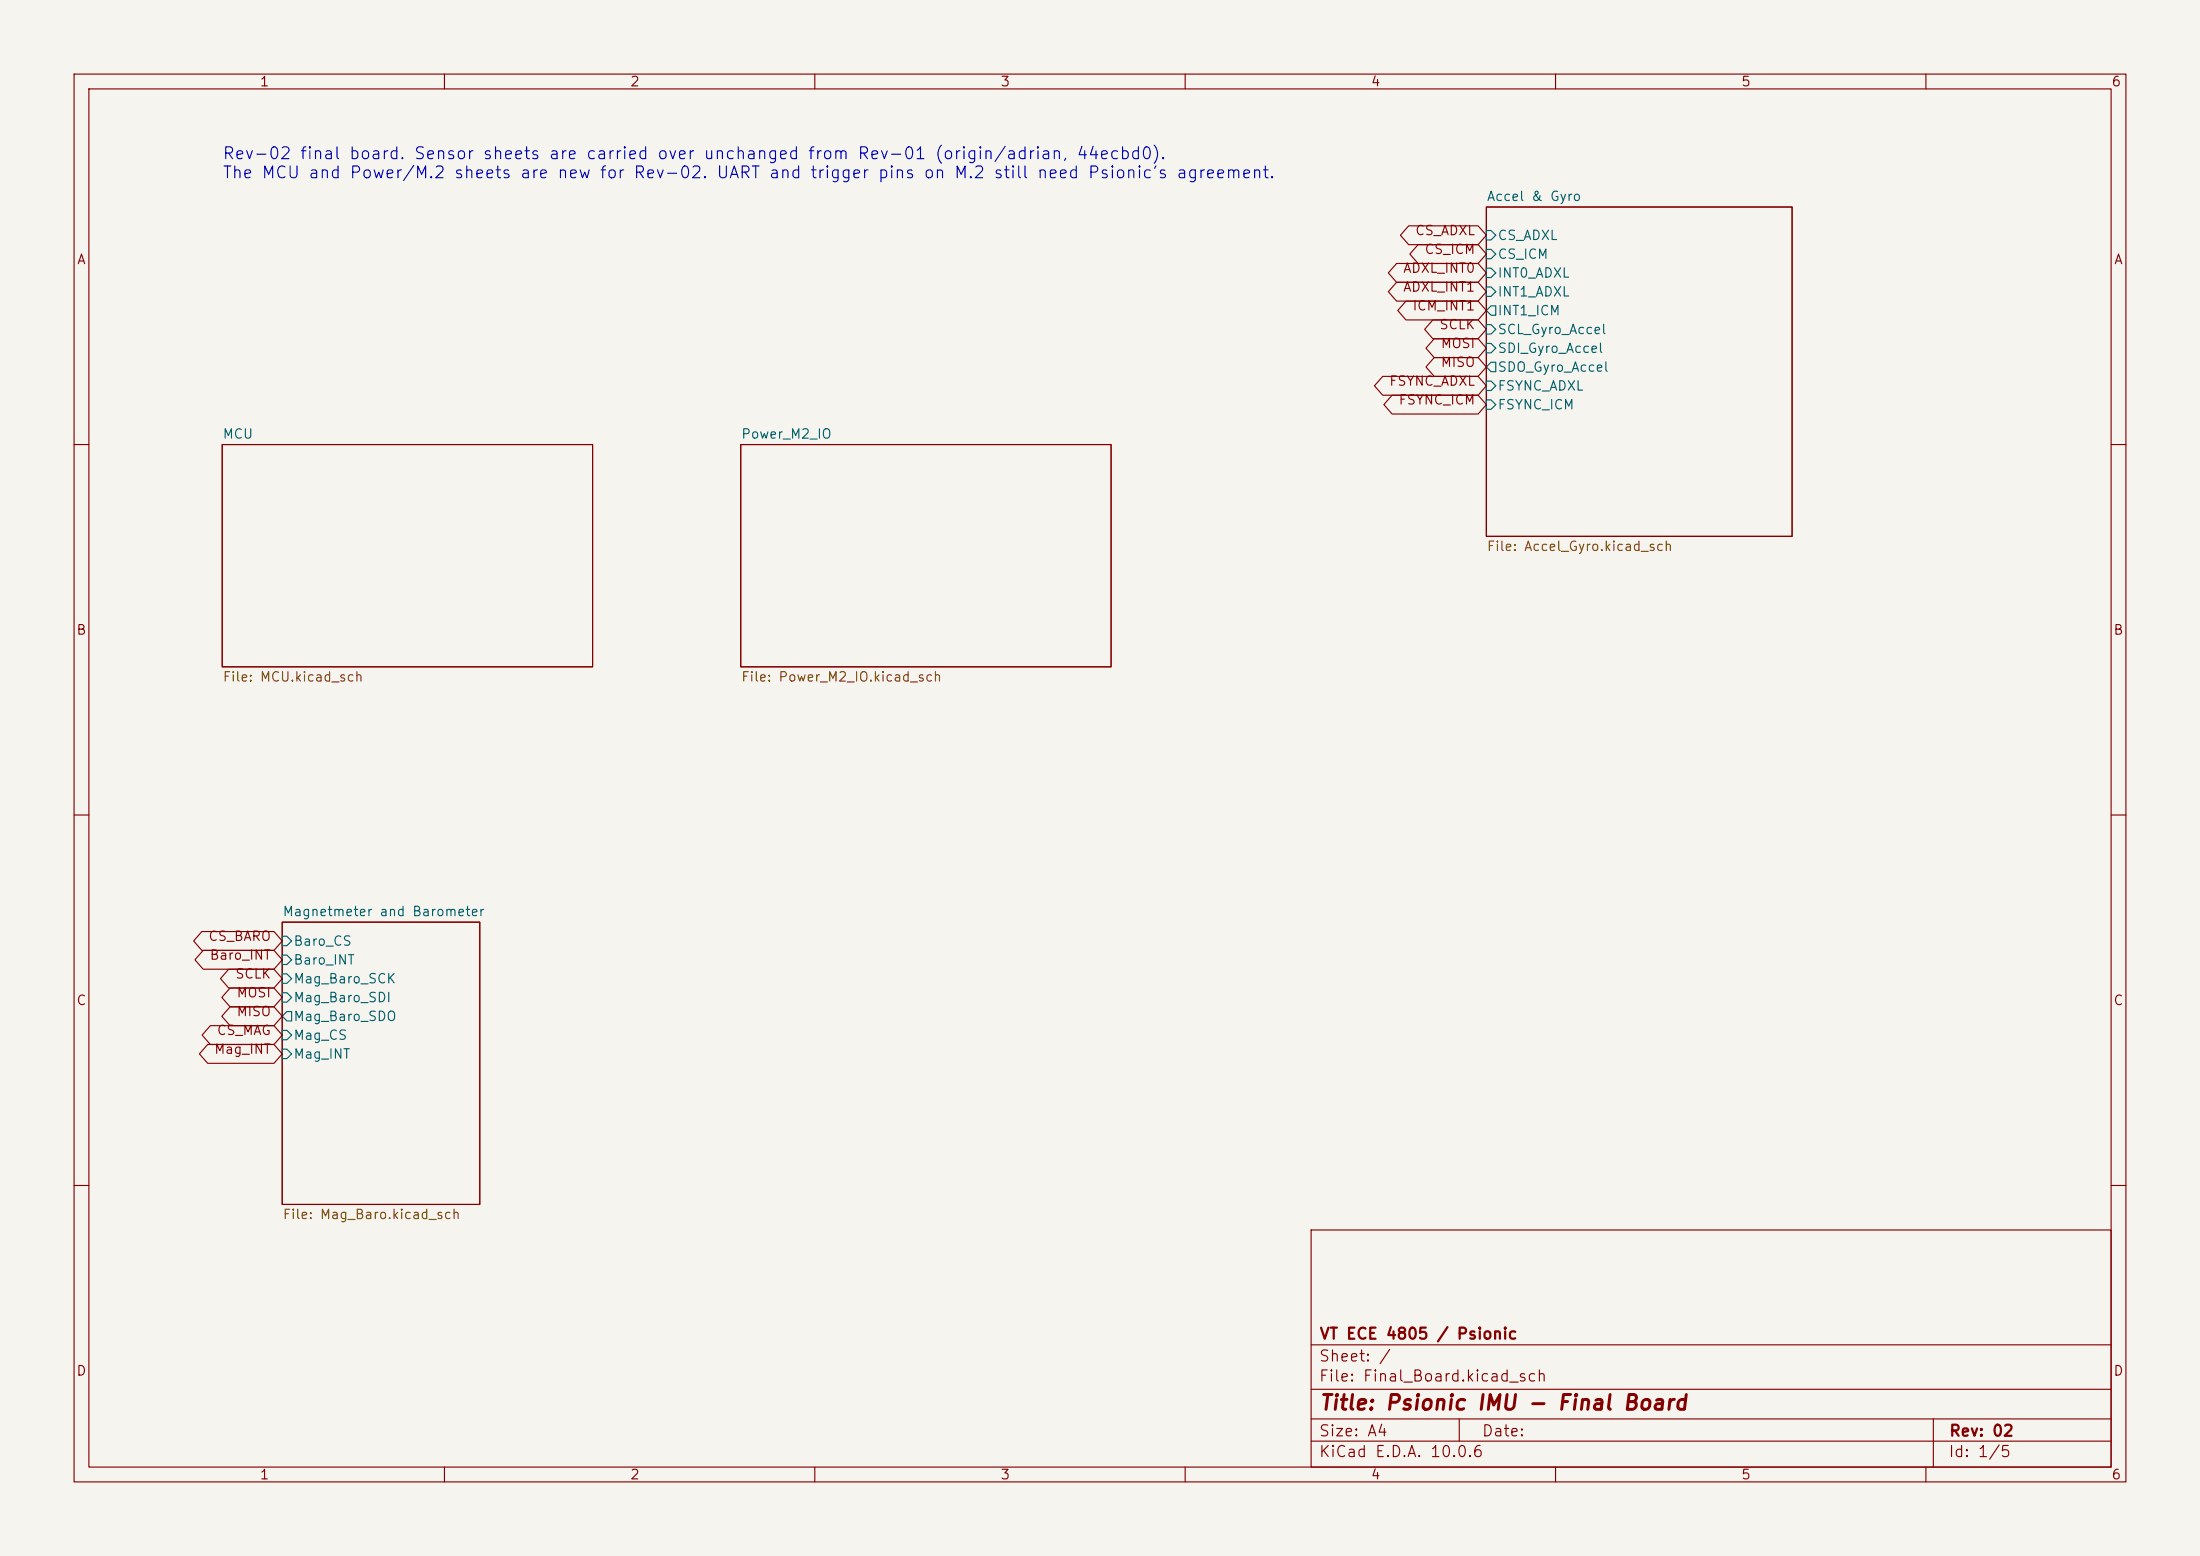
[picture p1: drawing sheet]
<svg xmlns="http://www.w3.org/2000/svg" width="297mm" height="210mm" viewBox="0 0 297 210" stroke-linecap="round" stroke-linejoin="round" font-family="sans-serif">
<path d="M0 0h297v210h-297z" fill="#f5f4ef" stroke="#f5f4ef" stroke-width=".14"/>
<g fill="none" stroke="#840000" stroke-width=".15">
<path d="M10 10h277v190h-277zM12 12h273v186h-273zM60 10v2M110 10v2M160 10v2M210 10v2M260 10v2M188.5 35.6h11l1.2 1.2-1.2 1.3h-11l-1.1-1.3zM188.5 38.1h11l1.2 1.3-1.2 1.2h-11l-1.1-1.2zM190.2 30.5h9.3l1.2 1.3-1.2 1.2h-9.3l-1.1-1.2zM191.4 33h8.1l1.2 1.3-1.2 1.3h-8.1l-1.1-1.3zM200.7 27.9h41.2v44.5h-41.2z"/>
<path d="M30 60h50v30h-50zM100 60h50v30h-50zM186.7 50.8h12.8l1.2 1.3-1.2 1.2h-12.8l-1.1-1.2zM187.9 53.3h11.6l1.2 1.3-1.2 1.3h-11.6l-1.1-1.3zM189.8 40.6h9.7l1.2 1.3-1.2 1.3h-9.7l-1.1-1.3zM193.4 43.2h6.1l1.2 1.3-1.2 1.2h-6.1l-1.1-1.2zM193.6 45.7h5.9l1.2 1.3-1.2 1.3h-5.9l-1.1-1.3zM193.6 48.3h5.9l1.2 1.2-1.2 1.3h-5.9l-1.1-1.3zM10 60h2M285 60h2M10 110h2M285 110h2"/>
<path d="M27.2 125.7h9.8l1.1 1.3-1.1 1.3h-9.8l-1.1-1.3zM27.4 128.3h9.6l1.1 1.2-1.1 1.3h-9.6l-1.1-1.3zM28.4 138.4h8.6l1.1 1.3-1.1 1.3h-8.6l-1.1-1.3zM30.9 130.8h6.1l1.1 1.3-1.1 1.3h-6.1l-1.1-1.3zM31.1 133.3h5.9l1.1 1.3-1.1 1.3h-5.9l-1.2-1.3zM31.1 135.9h5.9l1.1 1.3-1.1 1.2h-5.9l-1.2-1.2zM38.1 124.5h26.7v38.1h-26.7zM28 141h9l1.1 1.2-1.1 1.3h-9l-1.1-1.3zM10 160h2M177 166h108v32h-108zM285 160h2M60 198v2"/>
<path d="M110 198v2M160 198v2M177 194.5h108M177 191.5h108M177 187.5h108M177 181.5h108M197 191.5v3M210 198v2M260 198v2M261 191.5v6.5"/>
</g>
<g fill="none" stroke="#006464" stroke-width=".15">
<path d="M200.7 31.1h.6l.6 .7-.6 .6h-.6zM200.7 33.7h.6l.6 .6-.6 .6h-.6zM200.7 36.2h.6l.6 .6-.6 .7h-.6zM200.7 38.7h.6l.6 .7-.6 .6h-.6zM200.7 43.8h.6l.6 .7-.6 .6h-.6zM200.7 46.4h.6l.6 .6-.6 .6h-.6zM200.7 51.4h.6l.6 .7-.6 .6h-.6zM200.7 54h.6l.6 .6-.6 .6h-.6zM201.3 41.3h.6v1.2h-.6l-.6-.6zM201.3 48.9h.6v1.3h-.6l-.6-.7zM38.1 126.4h.6l.7 .6-.7 .6h-.6zM38.1 128.9h.6l.7 .6-.7 .7h-.6z"/>
<path d="M38.1 131.4h.6l.7 .7-.7 .6h-.6zM38.1 134h.6l.7 .6-.7 .7h-.6zM38.1 139.1h.6l.7 .6-.7 .6h-.6zM38.7 136.5h.7v1.3h-.7l-.6-.6zM38.1 141.6h.6l.7 .6-.7 .7h-.6z"/>
</g>
<text font-size="2" fill="#840000" x="178" y="190.8">Title: Psionic IMU - Final Board</text>
<g font-size="1.6" fill="#0000c2">
<text x="29.9" y="21.9">Rev-02 final board. Sensor sheets are carried over unchanged from Rev-01 (origin/adrian, 44ecbd0).</text>
<text x="29.9" y="24.5">The MCU and Power/M.2 sheets are new for Rev-02. UART and trigger pins on M.2 still need Psionic's agreement.</text>
</g>
<g font-size="1.5" fill="#840000">
<text x="178" y="184.1">Sheet: /</text>
<text x="178" y="181.1">VT ECE 4805 / Psionic</text>
<text x="178" y="186.8">File: Final_Board.kicad_sch</text>
<text x="178" y="197">KiCad E.D.A. 10.0.6</text>
<text x="178" y="194.2">Size: A4</text>
<text x="200" y="194.2">Date:</text>
<text x="263" y="197">Id: 1/5</text>
<text x="263" y="194.2">Rev: 02</text>
</g>
<g font-size="1.3" fill="#840000">
<text x="35" y="12">1</text>
<text x="85" y="12">2</text>
<text x="135" y="12">3</text>
<text x="185" y="12">4</text>
<text x="235" y="12">5</text>
<text x="285" y="12">6</text>
<text x="10.3" y="36">A</text>
<text x="191" y="32.1">CS_ADXL</text>
<text x="192.2" y="34.6">CS_ICM</text>
<text x="285.3" y="36">A</text>
<text x="189.3" y="37.1">ADXL_INT0</text>
<text x="189.3" y="39.7">ADXL_INT1</text>
<text x="190.6" y="42.2">ICM_INT1</text>
<text x="194.2" y="44.8">SCLK</text>
<text x="194.4" y="47.3">MOSI</text>
<text x="187.5" y="52.4">FSYNC_ADXL</text>
<text x="194.4" y="49.8">MISO</text>
<text x="188.7" y="54.9">FSYNC_ICM</text>
<text x="10.2" y="86">B</text>
<text x="285.2" y="86">B</text>
<text x="28" y="127.3">CS_BARO</text>
<text x="28.2" y="129.9">Baro_INT</text>
<text x="10.2" y="136">C</text>
<text x="31.7" y="132.4">SCLK</text>
<text x="31.8" y="134.9">MOSI</text>
<text x="31.8" y="137.5">MISO</text>
<text x="285.2" y="136">C</text>
<text x="28.8" y="142.6">Mag_INT</text>
<text x="29.2" y="140">CS_MAG</text>
<text x="10.2" y="186">D</text>
<text x="285.2" y="186">D</text>
<text x="35" y="200">1</text>
<text x="85" y="200">2</text>
<text x="135" y="200">3</text>
<text x="185" y="200">4</text>
<text x="235" y="200">5</text>
<text x="285" y="200">6</text>
</g>
<g font-size="1.3" fill="#006464">
<text x="200.6" y="27.4">Accel &amp; Gyro</text>
<text x="202.1" y="32.7">CS_ADXL</text>
<text x="202.1" y="35.3">CS_ICM</text>
<text x="202.1" y="37.8">INT0_ADXL</text>
<text x="202.1" y="40.3">INT1_ADXL</text>
<text x="202.1" y="42.9">INT1_ICM</text>
<text x="202.1" y="45.4">SCL_Gyro_Accel</text>
<text x="202.1" y="48">SDI_Gyro_Accel</text>
<text x="202.1" y="50.5">SDO_Gyro_Accel</text>
<text x="202.1" y="53">FSYNC_ADXL</text>
<text x="30" y="59.5">MCU</text>
<text x="100" y="59.5">Power_M2_IO</text>
<text x="202.1" y="55.6">FSYNC_ICM</text>
<text x="38.1" y="124">Magnetmeter and Barometer</text>
<text x="39.5" y="128">Baro_CS</text>
<text x="39.5" y="130.5">Baro_INT</text>
<text x="39.5" y="133">Mag_Baro_SCK</text>
<text x="39.5" y="135.6">Mag_Baro_SDI</text>
<text x="39.5" y="138.1">Mag_Baro_SDO</text>
<text x="39.5" y="140.7">Mag_CS</text>
<text x="39.5" y="143.2">Mag_INT</text>
</g>
<g font-size="1.3" fill="#725600">
<text x="200.6" y="74.7">File: Accel_Gyro.kicad_sch</text>
<text x="30" y="92.3">File: MCU.kicad_sch</text>
<text x="100" y="92.3">File: Power_M2_IO.kicad_sch</text>
<text x="38.1" y="164.9">File: Mag_Baro.kicad_sch</text>
</g>
</svg>
